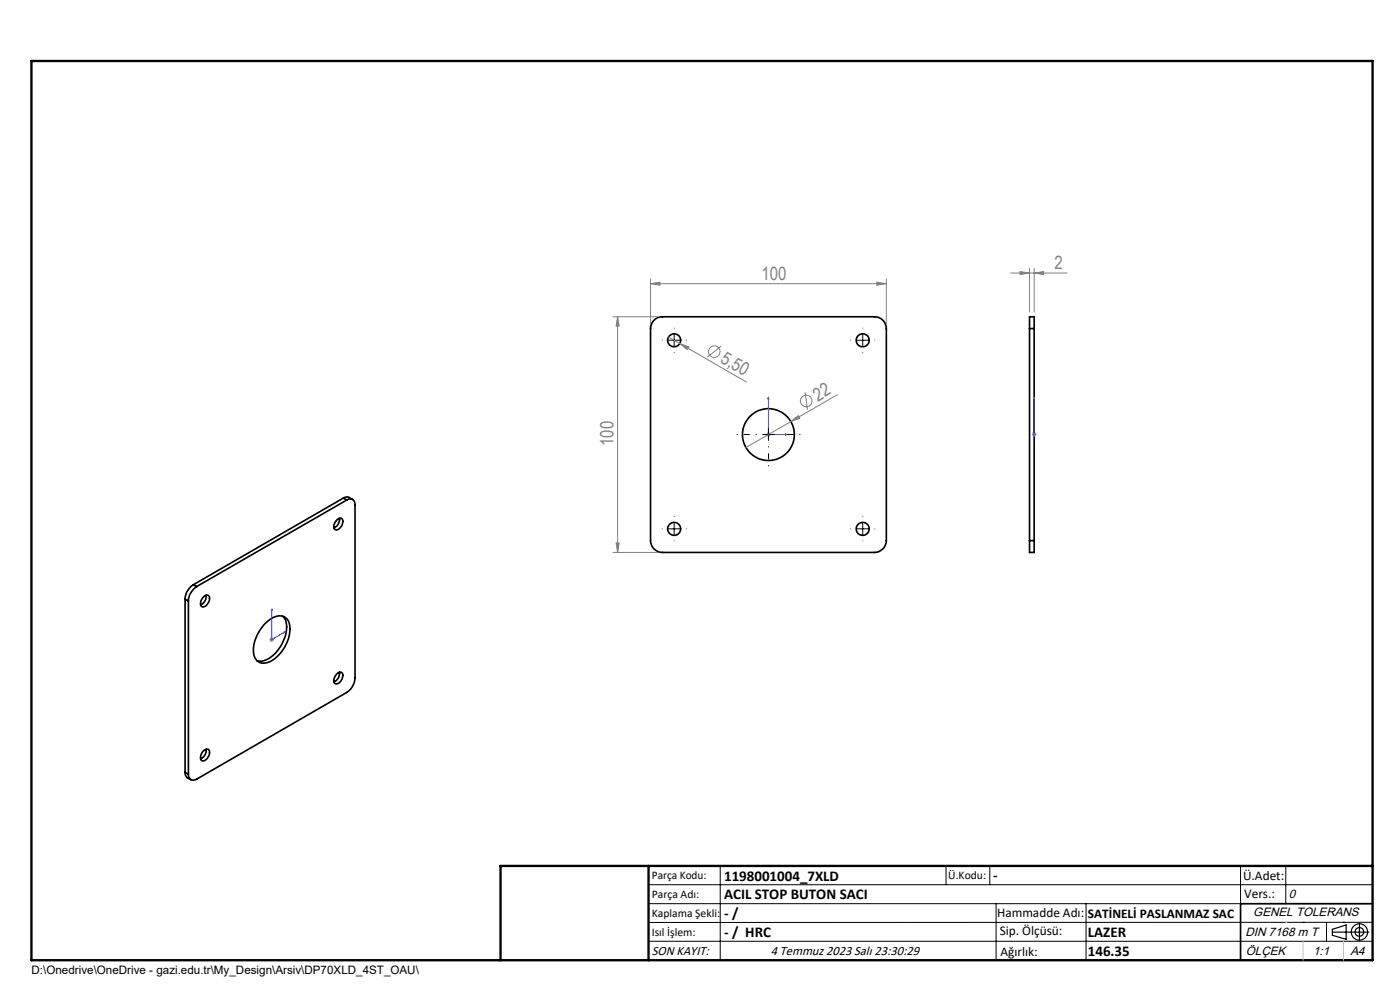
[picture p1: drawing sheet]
<svg xmlns="http://www.w3.org/2000/svg" width="297mm" height="210mm" viewBox="0 0 297 210" stroke-linecap="round" stroke-linejoin="round" font-family="sans-serif">
<g fill="none" stroke="#000" stroke-width=".35">
<path d="M138.6 68.1l.7-.6 1.2-.3h45a2.5 2.5 0 0 1 2.5 2.5v45a2.51 2.51 0 0 1-2.5 2.5h-45a2.57 2.57 0 0 1-2.5-2.5v-45l.2-.9zM218.4 69.7v-2.5h1v2.5M218.4 69.7h1M218.4 69.7v45M219.4 69.7v45M71.5 110.2a.68 .68 0 0 1 .9-.3 .68 .68 0 0 1 .3 1 1.56 1.56 0 0 1-1.6 1.5 1.4 1.4 0 0 1 .4-2.2zM72 110a1.96 1.96 0 0 1-1.2 2M72.8 105.6l.6-.2a1.65 1.65 0 0 1 1.4 .5M72.8 105.6l.8 .5M72.8 105.6l-31.8 18.4M73.6 106.1a1.08 1.08 0 0 1 1.2-.1 1.08 1.08 0 0 1 .5 1.1v36.7a4 4 0 0 1-1.7 3.1l-31.9 18.4a1.08 1.08 0 0 1-1.2 .1 1.08 1.08 0 0 1-.5-1.2M73.6 106.1l-31.9 18.3"/>
<path d="M218.4 114.7v2.5h1v-2.5M218.4 114.7h1M39.3 127.1l.7 .4M39.3 127.1v36.7M40 127.5v36.7M41 124a3.9 3.9 0 0 0-1.7 3.1M41 124l.7 .4M41.7 124.4a4.1 4.1 0 0 0-1.7 3.1M43.2 126.6a.69 .69 0 0 1 .9-.3 .69 .69 0 0 1 .3 .9 1.62 1.62 0 0 1-1.6 1.5 1.48 1.48 0 0 1 .4-2.1zM43.7 126.3a1.99 1.99 0 0 1-1.2 2M56.2 132.3a3.7 3.7 0 0 1 4.2-1.4 3.2 3.2 0 0 1 1 3.6 8 8 0 0 1-4.7 6.1 2.2 2.2 0 0 1-2.9-2.4 8.5 8.5 0 0 1 2.4-5.9zM60 130.7a4.5 4.5 0 0 1 .2 5.1 6.9 6.9 0 0 1-4.7 4.5l-1-.1"/>
<path d="M43 159.4a.74 .74 0 0 1 .8-.5 .74 .74 0 0 1 .6 .7 1.62 1.62 0 0 1-1.6 1.8 1.43 1.43 0 0 1 .2-2zM43.7 158.9a1.99 1.99 0 0 1-1.2 2.1M71.5 142.9a.68 .68 0 0 1 .9-.3 .68 .68 0 0 1 .3 .9 1.56 1.56 0 0 1-1.6 1.5 1.4 1.4 0 0 1 .4-2.1zM72 142.6a1.9 1.9 0 0 1-1.2 2M39.3 163.8l.1 .7a1.48 1.48 0 0 0 1.1 .9M39.3 163.8l.7 .4M291.2 191.7h-28v12"/>
<circle cx="143" cy="72.2" r="1.36"/>
<circle cx="183" cy="72.2" r="1.38"/>
<circle cx="163" cy="92.2" r="5.5"/>
<circle cx="143" cy="112.2" r="1.36"/>
<circle cx="183" cy="112.2" r="1.38"/>
</g>
<g fill="none" stroke="#808080" stroke-width=".21">
<path d="M138 59.2v9.5M186 59.9l2 .3-2 .3zM188 59.2v9.5M214.4 57.9h11.9M216.4 57.6l2 .3-2 .3zM218.4 56.9v9.3M219.4 57.9l2-.3v.6zM219.4 56.9v9.3M130 67.2h9.5M131 67.2l.3 2h-.6zM131 67.2v50M138 60.2l2-.3v.6z"/>
<path d="M138 60.2h50M141.8 71.5l2.4 1.4M144.2 72.9l1.9 .7-.3 .5zM144.2 72.9l14.1 8.1M153 73.4l-3 2.4M162.5 92.2h1M162.7 91.8l.7 .7M163 91.7v1M163.4 91.8l-.7 .7M167.8 89.4l1.6-1.2 .3 .5zM167.8 89.4l-9.5 5.5M170.8 83.2l.5 3.7"/>
<path d="M177.7 83.7l-9.9 5.7M218.9 92.2h1M219 91.8l.7 .7M219.4 91.7v1M219.7 91.8l-.7 .7M130 117.2h9.5M130.7 115.2h.6l-.3 2zM57.1 135.7h1M57.3 135.3l.7 .7M57.6 135.2v1M58 135.3l-.7 .7"/>
<circle cx="151.5" cy="74.6" r="1.23"/>
<circle cx="171" cy="85.1" r="1.22"/>
</g>
<g fill="none" stroke="#000" stroke-width=".25">
<path d="M282.6 197.7h7.8M282.6 197.1l3-.9v3l-3-.8zM288.4 195.8v3.8M106.2 203.7h185"/>
<circle cx="288.4" cy="197.7" r="1.74"/>
<circle cx="288.4" cy="197.7" r=".93"/>
</g>
<path d="M163 84.2l.1 .4h-.2zM163 84.2v8h4M166.6 92.1l.4 .1-.4 .1zM219.4 92.1v.2zM219.4 84.2v.4v-.4M219.4 92.2h.1M219.4 84.2v8M57.6 129.1l.1 .3-.1 .1zM57.6 129.1v6.6l2.9-1.7M60.2 134.1l.3-.1-.3 .3z" fill="none" stroke="#00f" stroke-width=".21"/>
<path d="M160.5 92.2h-4.2M163 89.7v-4.3M163 94.7v4.2M165.5 92.2h4.3" fill="none" stroke="#000" stroke-width=".21" stroke-dasharray="15.2 1.3 1.3 1.3" stroke-dashoffset="15" stroke-linecap="butt"/>
<g fill="none" stroke="#000" stroke-width=".21" stroke-dasharray="15.2 1.3 1.3 1.3" stroke-linecap="butt">
<path d="M140.5 72.2h-.1M143 69.7v-.2M143 74.7v.1M145.5 72.2h.2M180.5 72.2h-.1M183 69.7v-.2M183 74.7v.1M185.5 72.2h.2M140.5 112.2h-.1M143 109.7v-.2M143 114.7v.1M145.5 112.2h.2"/>
<path d="M180.5 112.2h-.1M183 109.7v-.2M183 114.7v.1M185.5 112.2h.2"/>
</g>
<g fill="none" stroke="#000" stroke-width=".21">
<path d="M141.8 72.2h2.5M143 70.9v2.5M181.8 72.2h2.5M183 70.9v2.5M161.8 92.2h2.5M163 90.9v2.5M141.8 112.2h2.5M143 110.9v2.5M181.8 112.2h2.5M183 110.9v2.5M137.6 187.7h153.6M137.6 191.7h153.6"/>
<path d="M137.6 199.7h153.6M152.8 183.7v20M200.7 183.7v4M210 183.7v4M211.3 191.7v12M230.4 191.7v12M263.2 183.7v20M272.8 183.7v8M276.4 195.6h.1M281.4 195.6v4.1M285 195.6h.1M291.2 195.6l-153.6 .1"/>
</g>
<path d="M6.7 12.9h284.5v190.8h-284.5zM137.6 183.7v20M291.2 183.7h-185v20" fill="none" stroke="#000" stroke-width=".5"/>
<path d="M276.4 199.7v4M285 199.7v4" fill="none" stroke="#c0c0c0" stroke-width=".21"/>
<path d="M272.8 195.6h.1" fill="none" stroke="#c0c0c0" stroke-width=".25"/>
<g fill="#00f">
<path d="M166.6 92.1l.4 .1-.4 .1zM163 84.2l.1 .4h-.2z"/>
<path d="M60.2 134.1l.3-.1-.3 .3zM57.6 129.1l.1 .3-.1 .1z"/>
<path d="M219.4 92.1v.2zM219.4 84.2v.4z"/>
</g>
<g fill="#808080">
<path d="M167.8 89.4l1.6-1.2 .3 .5z"/>
<path d="M144.2 72.9l1.9 .7-.3 .5z"/>
<path d="M219.4 57.9l2-.3v.6zM216.4 57.6l2 .3-2 .3z"/>
<path d="M138 60.2l2-.3v.6zM186 59.9l2 .3-2 .3z"/>
<path d="M131 67.2l.3 2h-.6zM130.7 115.2h.6l-.3 2z"/>
</g>
<g font-size="3.9" fill="#808080">
<text x="161.5" y="59.3">100</text>
<text x="223.7" y="57">2</text>
<text x="152.6" y="76.7" transform="rotate(30 152.6 76.7)">5,50</text>
<text x="173.5" y="85.2" transform="rotate(-30 173.5 85.2)">22</text>
<text x="130.2" y="94.6" transform="rotate(-90 130.2 94.6)">100</text>
</g>
<g font-size="3.2">
<text x="153.6" y="186.8">1198001004_7XLD</text>
<text x="153.6" y="190.8">ACIL STOP BUTON SACI</text>
<text x="210.7" y="186.6">-</text>
<text x="153.6" y="194.8">- /</text>
<text x="153.6" y="198.8">- / HRC</text>
<text x="230.8" y="198.7">LAZER</text>
<text x="230.8" y="202.8">146.35</text>
</g>
<g font-size="2.8">
<text x="263.7" y="186.7">Ü.Adet:</text>
<text x="263.9" y="190.5">Vers.:</text>
<text x="211.5" y="194.5">Hammadde Adı:</text>
<text x="230.8" y="194.7">SATİNELİ PASLANMAZ SAC</text>
<text x="138.3" y="202.6">SON KAYIT:</text>
<text x="163.5" y="202.6">4 Temmuz 2023 Salı 23:30:29</text>
<text x="212.1" y="198.4">Sip. Ölçüsü:</text>
<text x="212.2" y="202.7">Ağırlık:</text>
</g>
<g font-size="2.6">
<text x="273.4" y="190.4">0</text>
<text x="265.9" y="194.4">GENEL TOLERANS</text>
<text x="264.2" y="198.5">DIN 7168 m T</text>
<text x="264.3" y="202.6">ÖLÇEK</text>
<text x="278.5" y="202.6">1:1</text>
<text x="286.5" y="202.6">A4</text>
</g>
<g font-size="2.5">
<text x="138.3" y="186.4">Parça Kodu:</text>
<text x="138.3" y="190.5">Parça Adı:</text>
<text x="201.2" y="186.5">Ü.Kodu:</text>
<text x="138.3" y="194.5">Kaplama Şekli:</text>
<text x="138.3" y="198.6">Isıl İşlem:</text>
<text x="6.7" y="206.7">D:\Onedrive\OneDrive - gazi.edu.tr\My_Design\Arsiv\DP70XLD_4ST_OAU\</text>
</g>
</svg>
